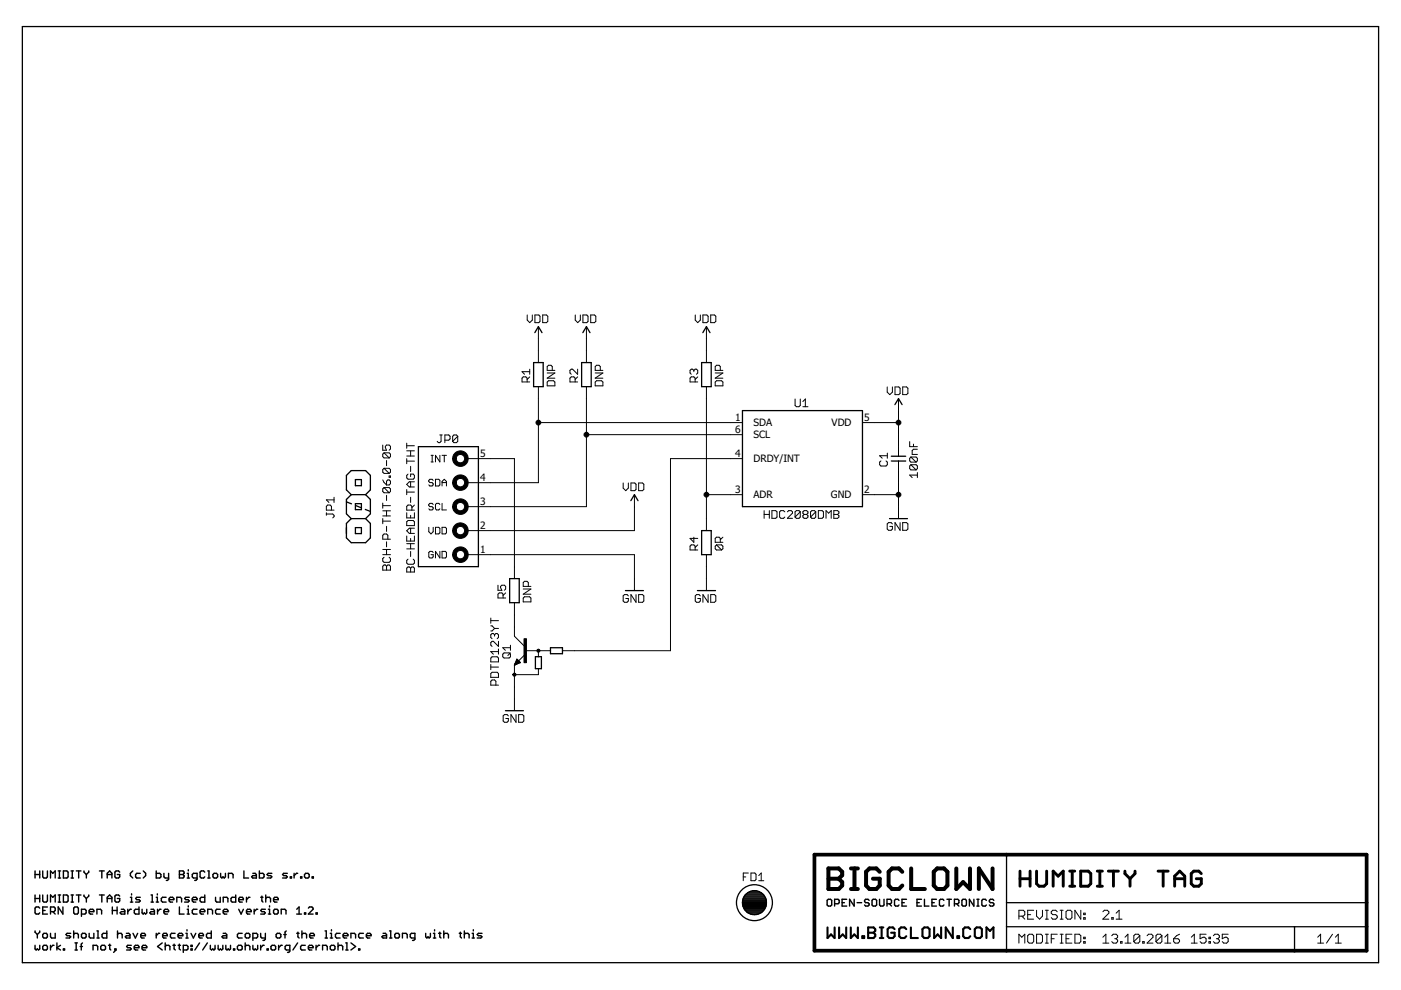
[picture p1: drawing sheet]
<!DOCTYPE eagle SYSTEM "eagle.dtd">
<eagle version="7.6.0">
<drawing>
<settings>
<setting alwaysvectorfont="no"/>
<setting verticaltext="up"/>
</settings>
<grid distance="0.1" unitdist="inch" unit="inch" style="lines" multiple="1" display="no" altdistance="0.01" altunitdist="inch" altunit="inch"/>
<schematic xreflabel="%F%N/%S.%C%R" xrefpart="/%S.%C%R">
<libraries>
<library name="bc-capacitor">
<symbols>
<symbol name="CAPACITOR">
<wire x1="1.524" y1="-0.508" x2="0" y2="-0.508" width="0.254" layer="94"/>
<wire x1="0" y1="-0.508" x2="-1.524" y2="-0.508" width="0.254" layer="94"/>
<wire x1="-1.524" y1="0.508" x2="0" y2="0.508" width="0.254" layer="94"/>
<wire x1="0" y1="0.508" x2="1.524" y2="0.508" width="0.254" layer="94"/>
<wire x1="0" y1="-2.54" x2="0" y2="-0.508" width="0.1524" layer="94"/>
<wire x1="0" y1="0.508" x2="0" y2="2.54" width="0.1524" layer="94"/>
<text x="-2.286" y="0" size="1.778" layer="95" rot="R90" align="bottom-center">&gt;NAME</text>
<text x="2.286" y="0" size="1.778" layer="96" rot="R90" align="top-center">&gt;VALUE</text>
<pin name="2" x="0" y="-5.08" visible="off" length="short" direction="pas" rot="R90"/>
<pin name="1" x="0" y="5.08" visible="off" length="short" direction="pas" rot="R270"/>
</symbol>
</symbols>
<devicesets>
<deviceset name="C-0805-100NF" prefix="C">
<gates>
<gate name="C" symbol="CAPACITOR" x="0" y="0"/>
</gates>
<devices>
<device name="" package="CAPACITOR-0805_R">
<connects>
<connect gate="C" pin="1" pad="1"/>
<connect gate="C" pin="2" pad="2"/>
</connects>
<technologies>
<technology name="">
<attribute name="BCPN" value="BC-C-0805-100NF" constant="no"/>
<attribute name="VALUE" value="100nF" constant="no"/>
</technology>
</technologies>
</device>
</devices>
</deviceset>
</devicesets>
</library>
<library name="bc-supply">
<symbols>
<symbol name="GND">
<wire x1="-1.905" y1="0" x2="1.905" y2="0" width="0.254" layer="94"/>
<text x="0" y="-0.762" size="1.778" layer="96" align="top-center">&gt;VALUE</text>
<pin name="GND" x="0" y="2.54" visible="off" length="short" direction="sup" rot="R270"/>
</symbol>
<symbol name="VDD">
<wire x1="0.762" y1="1.27" x2="0" y2="2.54" width="0.254" layer="94"/>
<wire x1="0" y1="2.54" x2="-0.762" y2="1.27" width="0.254" layer="94"/>
<text x="0" y="3.302" size="1.778" layer="96" align="bottom-center">&gt;VALUE</text>
<pin name="VDD" x="0" y="0" visible="off" length="short" direction="sup" rot="R90"/>
</symbol>
</symbols>
<devicesets>
<deviceset name="GND" prefix="GND">
<gates>
<gate name="1" symbol="GND" x="0" y="0"/>
</gates>
<devices>
<device name="">
<technologies>
<technology name="">
<attribute name="BCPN" value="-" constant="no"/>
</technology>
</technologies>
</device>
</devices>
</deviceset>
<deviceset name="VDD" prefix="SUPPLY">
<gates>
<gate name="VDD" symbol="VDD" x="0" y="0"/>
</gates>
<devices>
<device name="">
<technologies>
<technology name="">
<attribute name="BCPN" value="-" constant="no"/>
</technology>
</technologies>
</device>
</devices>
</deviceset>
</devicesets>
</library>
<library name="bc-fiducial">
<symbols>
<symbol name="FIDUCIAL">
<circle x="0" y="0" radius="3.81" width="0.254" layer="94"/>
<polygon width="0.254" layer="94">
<vertex x="0" y="-2.54" curve="90"/>
<vertex x="2.54" y="0" curve="90"/>
<vertex x="0" y="2.54" curve="90"/>
<vertex x="-2.54" y="0" curve="90"/>
</polygon>
<text x="0" y="4.572" size="1.778" layer="95" align="bottom-center">&gt;NAME</text>
</symbol>
</symbols>
<devicesets>
<deviceset name="FIDUCIAL" prefix="FD">
<gates>
<gate name="FD" symbol="FIDUCIAL" x="0" y="0"/>
</gates>
<devices>
<device name="" package="FIDUCIAL-1MM">
<technologies>
<technology name="">
<attribute name="BCPN" value="-" constant="no"/>
</technology>
</technologies>
</device>
</devices>
</deviceset>
</devicesets>
</library>
<library name="bc-resistor">
<symbols>
<symbol name="RESISTOR">
<text x="0" y="1.778" size="1.778" layer="95" align="bottom-center">&gt;NAME</text>
<text x="0" y="-1.778" size="1.778" layer="96" align="top-center">&gt;VALUE</text>
<pin name="2" x="5.08" y="0" visible="off" length="short" direction="pas" rot="R180"/>
<pin name="1" x="-5.08" y="0" visible="off" length="short" direction="pas"/>
<wire x1="-2.54" y1="1.016" x2="2.54" y2="1.016" width="0.254" layer="94"/>
<wire x1="2.54" y1="1.016" x2="2.54" y2="-1.016" width="0.254" layer="94"/>
<wire x1="2.54" y1="-1.016" x2="-2.54" y2="-1.016" width="0.254" layer="94"/>
<wire x1="-2.54" y1="-1.016" x2="-2.54" y2="1.016" width="0.254" layer="94"/>
</symbol>
</symbols>
<devicesets>
<deviceset name="R-0805-DNP" prefix="R">
<gates>
<gate name="R" symbol="RESISTOR" x="0" y="0"/>
</gates>
<devices>
<device name="" package="RESISTOR-0805_R">
<connects>
<connect gate="R" pin="1" pad="1"/>
<connect gate="R" pin="2" pad="2"/>
</connects>
<technologies>
<technology name="">
<attribute name="BCPN" value="-" constant="no"/>
<attribute name="VALUE" value="DNP" constant="no"/>
</technology>
</technologies>
</device>
</devices>
</deviceset>
<deviceset name="R-0805-0R" prefix="R">
<gates>
<gate name="R" symbol="RESISTOR" x="0" y="0"/>
</gates>
<devices>
<device name="" package="RESISTOR-0805_R">
<connects>
<connect gate="R" pin="1" pad="1"/>
<connect gate="R" pin="2" pad="2"/>
</connects>
<technologies>
<technology name="">
<attribute name="BCPN" value="BC-R-0805-0R" constant="no"/>
<attribute name="VALUE" value="0R" constant="no"/>
</technology>
</technologies>
</device>
</devices>
</deviceset>
</devicesets>
</library>
<library name="bc-discrete">
<symbols>
<symbol name="BIPOLAR-NPN-BE-RESISTOR">
<text x="5.842" y="0" size="1.778" layer="95" rot="R90" align="top-center">&gt;NAME</text>
<text x="8.382" y="0" size="1.778" layer="96" rot="R90" align="top-center">&gt;VALUE</text>
<pin name="B" x="-7.62" y="0" visible="off" length="short" direction="pas"/>
<pin name="C" x="5.08" y="5.08" visible="off" length="point" direction="pas" rot="R270"/>
<pin name="E" x="5.08" y="-7.62" visible="off" length="point" direction="pas" rot="R90"/>
<rectangle x1="2.54" y1="-2.54" x2="3.048" y2="2.54" layer="94"/>
<wire x1="5.08" y1="-3.048" x2="2.794" y2="-0.762" width="0.1524" layer="94"/>
<wire x1="5.08" y1="5.08" x2="5.08" y2="3.048" width="0.1524" layer="94"/>
<wire x1="5.08" y1="3.048" x2="2.794" y2="0.762" width="0.1524" layer="94"/>
<wire x1="5.08" y1="-3.048" x2="4.572" y2="-1.778" width="0.1524" layer="94"/>
<wire x1="4.572" y1="-1.778" x2="4.5085" y2="-1.8415" width="0.1524" layer="94"/>
<wire x1="4.5085" y1="-1.8415" x2="4.445" y2="-1.905" width="0.1524" layer="94"/>
<wire x1="4.445" y1="-1.905" x2="4.3815" y2="-1.9685" width="0.1524" layer="94"/>
<wire x1="4.3815" y1="-1.9685" x2="4.318" y2="-2.032" width="0.1524" layer="94"/>
<wire x1="4.318" y1="-2.032" x2="4.2545" y2="-2.0955" width="0.1524" layer="94"/>
<wire x1="4.2545" y1="-2.0955" x2="4.1275" y2="-2.2225" width="0.1524" layer="94"/>
<wire x1="4.1275" y1="-2.2225" x2="4.064" y2="-2.286" width="0.1524" layer="94"/>
<wire x1="4.064" y1="-2.286" x2="4.0005" y2="-2.3495" width="0.1524" layer="94"/>
<wire x1="4.0005" y1="-2.3495" x2="3.937" y2="-2.413" width="0.1524" layer="94"/>
<wire x1="3.937" y1="-2.413" x2="3.8735" y2="-2.4765" width="0.1524" layer="94"/>
<wire x1="3.8735" y1="-2.4765" x2="3.81" y2="-2.54" width="0.1524" layer="94"/>
<wire x1="3.81" y1="-2.54" x2="5.08" y2="-3.048" width="0.1524" layer="94"/>
<wire x1="5.08" y1="-3.048" x2="4.5085" y2="-1.8415" width="0.1524" layer="94"/>
<wire x1="5.08" y1="-3.048" x2="4.445" y2="-1.905" width="0.1524" layer="94"/>
<wire x1="5.08" y1="-3.048" x2="4.3815" y2="-1.9685" width="0.1524" layer="94"/>
<wire x1="5.08" y1="-3.048" x2="4.318" y2="-2.032" width="0.1524" layer="94"/>
<wire x1="5.08" y1="-3.048" x2="4.2545" y2="-2.0955" width="0.1524" layer="94"/>
<wire x1="5.08" y1="-3.048" x2="4.1275" y2="-2.2225" width="0.1524" layer="94"/>
<wire x1="5.08" y1="-3.048" x2="4.064" y2="-2.286" width="0.1524" layer="94"/>
<wire x1="5.08" y1="-3.048" x2="4.0005" y2="-2.3495" width="0.1524" layer="94"/>
<wire x1="5.08" y1="-3.048" x2="3.937" y2="-2.413" width="0.1524" layer="94"/>
<wire x1="5.08" y1="-3.048" x2="3.8735" y2="-2.4765" width="0.1524" layer="94"/>
<wire x1="-2.54" y1="0" x2="-2.54" y2="0.635" width="0.254" layer="94"/>
<wire x1="-2.54" y1="0.635" x2="-5.08" y2="0.635" width="0.254" layer="94"/>
<wire x1="-5.08" y1="0.635" x2="-5.08" y2="-0.635" width="0.254" layer="94"/>
<wire x1="-5.08" y1="-0.635" x2="-2.54" y2="-0.635" width="0.254" layer="94"/>
<wire x1="-2.54" y1="-0.635" x2="-2.54" y2="0" width="0.254" layer="94"/>
<wire x1="-0.635" y1="-1.27" x2="-0.635" y2="-3.81" width="0.254" layer="94"/>
<wire x1="-0.635" y1="-3.81" x2="0" y2="-3.81" width="0.254" layer="94"/>
<wire x1="0" y1="-3.81" x2="0.635" y2="-3.81" width="0.254" layer="94"/>
<wire x1="0.635" y1="-3.81" x2="0.635" y2="-1.27" width="0.254" layer="94"/>
<wire x1="0.635" y1="-1.27" x2="0" y2="-1.27" width="0.254" layer="94"/>
<wire x1="0" y1="-1.27" x2="-0.635" y2="-1.27" width="0.254" layer="94"/>
<wire x1="5.08" y1="-3.048" x2="5.08" y2="-5.08" width="0.1524" layer="94"/>
<wire x1="5.08" y1="-5.08" x2="5.08" y2="-7.62" width="0.1524" layer="94"/>
<wire x1="5.08" y1="-5.08" x2="0" y2="-5.08" width="0.1524" layer="94"/>
<wire x1="0" y1="-5.08" x2="0" y2="-3.81" width="0.1524" layer="94"/>
<wire x1="2.54" y1="0" x2="0" y2="0" width="0.1524" layer="94"/>
<wire x1="0" y1="0" x2="-2.54" y2="0" width="0.1524" layer="94"/>
<wire x1="0" y1="-1.27" x2="0" y2="0" width="0.1524" layer="94"/>
<circle x="0" y="0" radius="0.127" width="0.4064" layer="94"/>
<circle x="5.08" y="-5.08" radius="0.2032" width="0.254" layer="94"/>
</symbol>
</symbols>
<devicesets>
<deviceset name="Q-PDTD123YT" prefix="Q">
<gates>
<gate name="Q" symbol="BIPOLAR-NPN-BE-RESISTOR" x="0" y="0"/>
</gates>
<devices>
<device name="" package="SOT-23_R">
<connects>
<connect gate="Q" pin="B" pad="1"/>
<connect gate="Q" pin="C" pad="3"/>
<connect gate="Q" pin="E" pad="2"/>
</connects>
<technologies>
<technology name="">
<attribute name="BCPN" value="BC-Q-PDTD123YT" constant="no"/>
<attribute name="VALUE" value="PDTD123YT" constant="no"/>
</technology>
</technologies>
</device>
</devices>
</deviceset>
</devicesets>
</library>
<library name="bc-frame">
<symbols>
<symbol name="FRAME-A4L">
<wire x1="165.1" y1="0" x2="165.1" y2="20.32" width="0.762" layer="94"/>
<wire x1="165.1" y1="20.32" x2="205.74" y2="20.32" width="0.762" layer="94"/>
<wire x1="205.74" y1="20.32" x2="281.94" y2="20.32" width="0.762" layer="94"/>
<wire x1="205.74" y1="20.32" x2="205.74" y2="10.16" width="0.254" layer="94"/>
<wire x1="205.74" y1="10.16" x2="205.74" y2="5.08" width="0.254" layer="94"/>
<wire x1="205.74" y1="5.08" x2="205.74" y2="0" width="0.254" layer="94"/>
<wire x1="205.74" y1="10.16" x2="281.94" y2="10.16" width="0.254" layer="94"/>
<wire x1="205.74" y1="5.08" x2="266.7" y2="5.08" width="0.254" layer="94"/>
<text x="208.28" y="15.24" size="3.81" layer="94" font="vector" ratio="16" align="center-left">&gt;PROJECT_NAME</text>
<text x="208.28" y="7.62" size="2.032" layer="94" font="vector" align="center-left">REVISION:</text>
<text x="208.28" y="2.54" size="2.032" layer="94" font="vector" align="center-left">MODIFIED:</text>
<wire x1="266.7" y1="5.08" x2="281.94" y2="5.08" width="0.254" layer="94"/>
<wire x1="266.7" y1="5.08" x2="266.7" y2="0" width="0.254" layer="94"/>
<text x="226.06" y="2.54" size="2.032" layer="94" font="vector" align="center-left">&gt;LAST_DATE_TIME</text>
<text x="274.32" y="2.54" size="2.032" layer="94" font="vector" align="center">&gt;SHEET_TOTAL</text>
<text x="226.06" y="7.62" size="2.032" layer="94" font="vector" align="center-left">&gt;PROJECT_REVISION</text>
<wire x1="165.1" y1="0" x2="205.74" y2="0" width="0.762" layer="94"/>
<wire x1="205.74" y1="0" x2="266.7" y2="0" width="0.762" layer="94"/>
<wire x1="266.7" y1="0" x2="281.94" y2="0" width="0.762" layer="94"/>
<wire x1="281.94" y1="0" x2="281.94" y2="5.08" width="0.762" layer="94"/>
<wire x1="281.94" y1="5.08" x2="281.94" y2="10.16" width="0.762" layer="94"/>
<wire x1="281.94" y1="10.16" x2="281.94" y2="20.32" width="0.762" layer="94"/>
<wire x1="-2.54" y1="-2.54" x2="284.48" y2="-2.54" width="0.254" layer="94"/>
<wire x1="284.48" y1="-2.54" x2="284.48" y2="195.58" width="0.254" layer="94"/>
<wire x1="284.48" y1="195.58" x2="-2.54" y2="195.58" width="0.254" layer="94"/>
<wire x1="-2.54" y1="195.58" x2="-2.54" y2="-2.54" width="0.254" layer="94"/>
<text x="167.64" y="15.24" size="5.1839875" layer="94" font="vector" ratio="16" align="center-left">BIGCLOWN</text>
<text x="167.64" y="10.16" size="1.720215625" layer="94" font="vector" ratio="16" align="center-left">OPEN-SOURCE ELECTRONICS</text>
<text x="167.64" y="3.81" size="2.672715625" layer="94" font="vector" ratio="16" align="center-left">WWW.BIGCLOWN.COM</text>
</symbol>
</symbols>
<devicesets>
<deviceset name="FRAME-SCH/A4L-BRD/A4L" prefix="FRAME">
<gates>
<gate name="FRAME" symbol="FRAME-A4L" x="0" y="0"/>
</gates>
<devices>
<device name="" package="FRAME-A4L">
<technologies>
<technology name="">
<attribute name="BCPN" value="-" constant="no"/>
<attribute name="PROJECT_NAME" value="" constant="no"/>
<attribute name="PROJECT_REVISION" value="" constant="no"/>
</technology>
</technologies>
</device>
</devices>
</deviceset>
</devicesets>
</library>
<library name="bc-header">
<symbols>
<symbol name="BC-HEADER-TAG-THT">
<wire x1="5.08" y1="12.7" x2="-7.62" y2="12.7" width="0.254" layer="94"/>
<wire x1="-7.62" y1="12.7" x2="-7.62" y2="-12.7" width="0.254" layer="94"/>
<wire x1="-7.62" y1="-12.7" x2="5.08" y2="-12.7" width="0.254" layer="94"/>
<pin name="GND" x="-10.16" y="-10.16" visible="pad" length="short" direction="pas"/>
<pin name="VDD" x="-10.16" y="-5.08" visible="pad" length="short" direction="pas"/>
<pin name="SCL" x="-10.16" y="0" visible="pad" length="short" direction="pas"/>
<pin name="SDA" x="-10.16" y="5.08" visible="pad" length="short" direction="pas"/>
<pin name="INT" x="-10.16" y="10.16" visible="pad" length="short" direction="pas"/>
<text x="-1.27" y="13.462" size="1.778" layer="95" rot="MR0" align="bottom-center">&gt;NAME</text>
<text x="-1.27" y="-13.462" size="1.778" layer="96" rot="MR0" align="top-center">&gt;VALUE</text>
<text x="-1.27" y="10.16" size="1.524" layer="95" rot="MR0" align="center-right">INT</text>
<text x="-1.27" y="5.08" size="1.524" layer="95" rot="MR0" align="center-right">SDA</text>
<text x="-1.27" y="0" size="1.524" layer="95" rot="MR0" align="center-right">SCL</text>
<text x="-1.27" y="-5.08" size="1.524" layer="95" rot="MR0" align="center-right">VDD</text>
<text x="-1.27" y="-10.16" size="1.524" layer="95" rot="MR0" align="center-right">GND</text>
<wire x1="-7.62" y1="10.16" x2="-5.08" y2="10.16" width="0.1524" layer="94"/>
<wire x1="-7.62" y1="5.08" x2="-5.08" y2="5.08" width="0.1524" layer="94"/>
<wire x1="-7.62" y1="0" x2="-5.08" y2="0" width="0.1524" layer="94"/>
<wire x1="-7.62" y1="-5.08" x2="-5.08" y2="-5.08" width="0.1524" layer="94"/>
<wire x1="-7.62" y1="-10.16" x2="-5.08" y2="-10.16" width="0.1524" layer="94"/>
<circle x="-3.81" y="10.16" radius="1.27" width="0.762" layer="94"/>
<circle x="-3.81" y="5.08" radius="1.27" width="0.762" layer="94"/>
<circle x="-3.81" y="0" radius="1.27" width="0.762" layer="94"/>
<circle x="-3.81" y="-5.08" radius="1.27" width="0.762" layer="94"/>
<circle x="-3.81" y="-10.16" radius="1.27" width="0.762" layer="94"/>
<wire x1="5.08" y1="-12.7" x2="5.08" y2="12.7" width="0.254" layer="94"/>
</symbol>
<symbol name="BCH-P-THT">
<text x="0" y="5.08" size="1.778" layer="95" rot="MR0" align="bottom-center">&gt;NAME</text>
<text x="0" y="-5.08" size="1.778" layer="96" rot="MR0" align="top-center">&gt;VALUE</text>
<wire x1="-3.556" y1="2.54" x2="-6.604" y2="2.54" width="0.254" layer="94"/>
<wire x1="-2.54" y1="-1.524" x2="-1.524" y2="-2.54" width="0.254" layer="94"/>
<wire x1="1.524" y1="-2.54" x2="2.54" y2="-1.524" width="0.254" layer="94"/>
<wire x1="2.54" y1="1.524" x2="1.524" y2="2.54" width="0.254" layer="94"/>
<wire x1="1.524" y1="2.54" x2="-1.524" y2="2.54" width="0.254" layer="94"/>
<wire x1="-1.524" y1="2.54" x2="-2.54" y2="1.524" width="0.254" layer="94"/>
<wire x1="0.635" y1="0.635" x2="-0.635" y2="0.635" width="0.254" layer="94"/>
<wire x1="-0.635" y1="0.635" x2="-0.635" y2="-0.635" width="0.254" layer="94"/>
<wire x1="-0.635" y1="-0.635" x2="0.635" y2="-0.635" width="0.254" layer="94"/>
<wire x1="0.635" y1="-0.635" x2="0.635" y2="0.635" width="0.254" layer="94"/>
<wire x1="-2.54" y1="-1.524" x2="-2.54" y2="1.524" width="0.254" layer="94"/>
<wire x1="-2.54" y1="1.524" x2="-3.556" y2="2.54" width="0.254" layer="94"/>
<wire x1="-4.445" y1="2.54" x2="-5.715" y2="2.54" width="0.254" layer="94"/>
<wire x1="-6.604" y1="2.54" x2="-7.62" y2="1.524" width="0.254" layer="94"/>
<wire x1="-7.62" y1="1.524" x2="-7.62" y2="-1.524" width="0.254" layer="94"/>
<wire x1="-7.62" y1="-1.524" x2="-6.604" y2="-2.54" width="0.254" layer="94"/>
<wire x1="-6.604" y1="-2.54" x2="-3.556" y2="-2.54" width="0.254" layer="94"/>
<wire x1="-3.556" y1="-2.54" x2="-2.54" y2="-1.524" width="0.254" layer="94"/>
<wire x1="-5.715" y1="-0.635" x2="-4.445" y2="-0.635" width="0.254" layer="94"/>
<wire x1="-4.445" y1="-0.635" x2="-4.445" y2="0.635" width="0.254" layer="94"/>
<wire x1="-4.445" y1="0.635" x2="-5.715" y2="0.635" width="0.254" layer="94"/>
<wire x1="-5.715" y1="0.635" x2="-5.715" y2="-0.635" width="0.254" layer="94"/>
<wire x1="7.62" y1="1.524" x2="6.604" y2="2.54" width="0.254" layer="94"/>
<wire x1="6.604" y1="2.54" x2="3.556" y2="2.54" width="0.254" layer="94"/>
<wire x1="3.556" y1="2.54" x2="2.54" y2="1.524" width="0.254" layer="94"/>
<wire x1="2.54" y1="1.524" x2="2.54" y2="-1.524" width="0.254" layer="94"/>
<wire x1="2.54" y1="-1.524" x2="3.556" y2="-2.54" width="0.254" layer="94"/>
<wire x1="3.556" y1="-2.54" x2="6.604" y2="-2.54" width="0.254" layer="94"/>
<wire x1="6.604" y1="-2.54" x2="7.62" y2="-1.524" width="0.254" layer="94"/>
<wire x1="4.445" y1="-0.635" x2="5.715" y2="-0.635" width="0.254" layer="94"/>
<wire x1="5.715" y1="-0.635" x2="5.715" y2="0.635" width="0.254" layer="94"/>
<wire x1="5.715" y1="0.635" x2="4.445" y2="0.635" width="0.254" layer="94"/>
<wire x1="4.445" y1="0.635" x2="4.445" y2="-0.635" width="0.254" layer="94"/>
<wire x1="7.62" y1="1.524" x2="7.62" y2="-1.524" width="0.254" layer="94"/>
<wire x1="-1.524" y1="-2.54" x2="-1.016" y2="-2.54" width="0.254" layer="94"/>
<wire x1="-1.016" y1="-2.54" x2="1.524" y2="-2.54" width="0.254" layer="94"/>
<wire x1="-1.016" y1="-2.54" x2="1.016" y2="2.54" width="0.254" layer="94" style="shortdash"/>
</symbol>
</symbols>
<devicesets>
<deviceset name="BC-HEADER-TAG-THT" prefix="JP">
<gates>
<gate name="JP" symbol="BC-HEADER-TAG-THT" x="0" y="0"/>
</gates>
<devices>
<device name="" package="BC-HEADER-TAG-THT">
<connects>
<connect gate="JP" pin="GND" pad="1"/>
<connect gate="JP" pin="INT" pad="5"/>
<connect gate="JP" pin="SCL" pad="3"/>
<connect gate="JP" pin="SDA" pad="4"/>
<connect gate="JP" pin="VDD" pad="2"/>
</connects>
<technologies>
<technology name="">
<attribute name="BCPN" value="-" constant="no"/>
<attribute name="VALUE" value="BC-HEADER-TAG-THT" constant="no"/>
</technology>
</technologies>
</device>
</devices>
</deviceset>
<deviceset name="JP-BCH-P-THT-06.0-05" prefix="JP">
<gates>
<gate name="JP" symbol="BCH-P-THT" x="0" y="0"/>
</gates>
<devices>
<device name="" package="BCH-P-THT-05">
<technologies>
<technology name="">
<attribute name="BCPN" value="BC-JP-BCH-P-THT-06.0-05" constant="no"/>
<attribute name="VALUE" value="BCH-P-THT-06.0-05" constant="no"/>
</technology>
</technologies>
</device>
</devices>
</deviceset>
</devicesets>
</library>
<library name="bc-sensor">
<symbols>
<symbol name="HDC2080DMB">
<pin name="SDA" x="-15.24" y="7.62" length="short" direction="pas"/>
<pin name="GND" x="15.24" y="-7.62" length="short" direction="pas" rot="R180"/>
<pin name="ADR" x="-15.24" y="-7.62" length="short" direction="pas"/>
<pin name="DRDY/INT" x="-15.24" y="0" length="short" direction="pas"/>
<pin name="VDD" x="15.24" y="7.62" length="short" direction="pas" rot="R180"/>
<pin name="SCL" x="-15.24" y="5.08" length="short" direction="pas"/>
<wire x1="-12.7" y1="10.16" x2="12.7" y2="10.16" width="0.254" layer="94"/>
<wire x1="12.7" y1="10.16" x2="12.7" y2="-10.16" width="0.254" layer="94"/>
<wire x1="12.7" y1="-10.16" x2="-12.7" y2="-10.16" width="0.254" layer="94"/>
<wire x1="-12.7" y1="-10.16" x2="-12.7" y2="10.16" width="0.254" layer="94"/>
<text x="0" y="10.922" size="1.778" layer="95" align="bottom-center">&gt;NAME</text>
<text x="0" y="-10.922" size="1.778" layer="96" align="top-center">&gt;VALUE</text>
</symbol>
</symbols>
<devicesets>
<deviceset name="U-HDC2080DMB" prefix="U">
<gates>
<gate name="U" symbol="HDC2080DMB" x="0" y="0"/>
</gates>
<devices>
<device name="" package="HDC2080DMB_R">
<connects>
<connect gate="U" pin="ADR" pad="3"/>
<connect gate="U" pin="DRDY/INT" pad="4"/>
<connect gate="U" pin="GND" pad="2"/>
<connect gate="U" pin="SCL" pad="6"/>
<connect gate="U" pin="SDA" pad="1"/>
<connect gate="U" pin="VDD" pad="5"/>
</connects>
<technologies>
<technology name="">
<attribute name="BCPN" value="BC-U-HDC2080DMB" constant="no"/>
<attribute name="VALUE" value="HDC2080DMB" constant="no"/>
</technology>
</technologies>
</device>
</devices>
</deviceset>
</devicesets>
</library>
</libraries>
<attributes>
</attributes>
<variantdefs>
</variantdefs>
<classes>
<class number="0" name="default" width="0" drill="0">
</class>
</classes>
<parts>
<part name="GND4" library="bc-supply" deviceset="GND" device=""/>
<part name="SUPPLY4" library="bc-supply" deviceset="VDD" device=""/>
<part name="C1" library="bc-capacitor" deviceset="C-0805-100NF" device="" value="100nF"/>
<part name="SUPPLY5" library="bc-supply" deviceset="VDD" device=""/>
<part name="GND2" library="bc-supply" deviceset="GND" device=""/>
<part name="JP0" library="bc-header" deviceset="BC-HEADER-TAG-THT" device="" value="BC-HEADER-TAG-THT"/>
<part name="FD1" library="bc-fiducial" deviceset="FIDUCIAL" device=""/>
<part name="R1" library="bc-resistor" deviceset="R-0805-DNP" device="" value="DNP"/>
<part name="R2" library="bc-resistor" deviceset="R-0805-DNP" device="" value="DNP"/>
<part name="SUPPLY1" library="bc-supply" deviceset="VDD" device=""/>
<part name="SUPPLY2" library="bc-supply" deviceset="VDD" device=""/>
<part name="Q1" library="bc-discrete" deviceset="Q-PDTD123YT" device="" value="PDTD123YT"/>
<part name="R5" library="bc-resistor" deviceset="R-0805-DNP" device="" value="DNP"/>
<part name="GND1" library="bc-supply" deviceset="GND" device=""/>
<part name="FRAME1" library="bc-frame" deviceset="FRAME-SCH/A4L-BRD/A4L" device="">
<attribute name="PROJECT_NAME" value="HUMIDITY TAG"/>
<attribute name="PROJECT_REVISION" value="2.1"/>
</part>
<part name="JP1" library="bc-header" deviceset="JP-BCH-P-THT-06.0-05" device="" value="BCH-P-THT-06.0-05"/>
<part name="U1" library="bc-sensor" deviceset="U-HDC2080DMB" device="" value="HDC2080DMB"/>
<part name="R4" library="bc-resistor" deviceset="R-0805-0R" device="" value="0R"/>
<part name="GND3" library="bc-supply" deviceset="GND" device=""/>
<part name="R3" library="bc-resistor" deviceset="R-0805-DNP" device="" value="DNP"/>
<part name="SUPPLY3" library="bc-supply" deviceset="VDD" device=""/>
</parts>
<sheets>
<sheet>
<plain>
<text x="0" y="15.24" size="1.778" layer="97" font="vector" ratio="16">HUMIDITY TAG (c) by BigClown Labs s.r.o.</text>
<text x="0" y="10.16" size="1.778" layer="97" font="vector" ratio="16">HUMIDITY TAG is licensed under the</text>
<text x="0" y="7.62" size="1.778" layer="97" font="vector" ratio="16">CERN Open Hardware Licence version 1.2.</text>
<text x="0" y="2.54" size="1.778" layer="97" font="vector" ratio="16">You should have received a copy of the licence along with this</text>
<text x="0" y="0" size="1.778" layer="97" font="vector" ratio="16">work. If not, see &lt;http://www.ohwr.org/cernohl&gt;.</text>
</plain>
<instances>
<instance part="GND4" gate="1" x="182.88" y="91.44"/>
<instance part="SUPPLY4" gate="VDD" x="182.88" y="114.3"/>
<instance part="C1" gate="C" x="182.88" y="104.14"/>
<instance part="SUPPLY5" gate="VDD" x="127" y="93.98"/>
<instance part="GND2" gate="1" x="127" y="76.2"/>
<instance part="JP0" gate="JP" x="86.36" y="93.98" smashed="yes" rot="MR0">
<attribute name="NAME" x="87.63" y="107.442" size="1.778" layer="95" align="bottom-center"/>
<attribute name="VALUE" x="80.518" y="93.98" size="1.778" layer="96" rot="R270" align="top-center"/>
</instance>
<instance part="FD1" gate="FD" x="152.4" y="10.16"/>
<instance part="R1" gate="R" x="106.68" y="121.92" rot="R90"/>
<instance part="R2" gate="R" x="116.84" y="121.92" rot="R90"/>
<instance part="SUPPLY1" gate="VDD" x="106.68" y="129.54"/>
<instance part="SUPPLY2" gate="VDD" x="116.84" y="129.54"/>
<instance part="Q1" gate="Q" x="106.68" y="63.5" rot="MR0"/>
<instance part="R5" gate="R" x="101.6" y="76.2" rot="R90"/>
<instance part="GND1" gate="1" x="101.6" y="50.8"/>
<instance part="FRAME1" gate="FRAME" x="0" y="0"/>
<instance part="JP1" gate="JP" x="68.58" y="93.98" rot="R90"/>
<instance part="U1" gate="U" x="162.56" y="104.14"/>
<instance part="R4" gate="R" x="142.24" y="86.36" rot="R90"/>
<instance part="GND3" gate="1" x="142.24" y="76.2"/>
<instance part="R3" gate="R" x="142.24" y="121.92" rot="R90"/>
<instance part="SUPPLY3" gate="VDD" x="142.24" y="129.54"/>
</instances>
<busses>
</busses>
<nets>
<net name="GND" class="0">
<segment>
<pinref part="GND2" gate="1" pin="GND"/>
<wire x1="96.52" y1="83.82" x2="127" y2="83.82" width="0.1524" layer="91"/>
<wire x1="127" y1="83.82" x2="127" y2="78.74" width="0.1524" layer="91"/>
<pinref part="JP0" gate="JP" pin="GND"/>
</segment>
<segment>
<pinref part="C1" gate="C" pin="2"/>
<pinref part="GND4" gate="1" pin="GND"/>
<wire x1="182.88" y1="99.06" x2="182.88" y2="96.52" width="0.1524" layer="91"/>
<pinref part="U1" gate="U" pin="GND"/>
<wire x1="182.88" y1="96.52" x2="182.88" y2="93.98" width="0.1524" layer="91"/>
<wire x1="177.8" y1="96.52" x2="182.88" y2="96.52" width="0.1524" layer="91"/>
<junction x="182.88" y="96.52"/>
</segment>
<segment>
<pinref part="Q1" gate="Q" pin="E"/>
<pinref part="GND1" gate="1" pin="GND"/>
<wire x1="101.6" y1="53.34" x2="101.6" y2="55.88" width="0.1524" layer="91"/>
</segment>
<segment>
<pinref part="GND3" gate="1" pin="GND"/>
<pinref part="R4" gate="R" pin="1"/>
<wire x1="142.24" y1="78.74" x2="142.24" y2="81.28" width="0.1524" layer="91"/>
</segment>
</net>
<net name="VDD" class="0">
<segment>
<pinref part="SUPPLY5" gate="VDD" pin="VDD"/>
<wire x1="127" y1="93.98" x2="127" y2="88.9" width="0.1524" layer="91"/>
<wire x1="127" y1="88.9" x2="96.52" y2="88.9" width="0.1524" layer="91"/>
<pinref part="JP0" gate="JP" pin="VDD"/>
</segment>
<segment>
<pinref part="SUPPLY4" gate="VDD" pin="VDD"/>
<pinref part="C1" gate="C" pin="1"/>
<wire x1="182.88" y1="109.22" x2="182.88" y2="111.76" width="0.1524" layer="91"/>
<pinref part="U1" gate="U" pin="VDD"/>
<wire x1="182.88" y1="111.76" x2="182.88" y2="114.3" width="0.1524" layer="91"/>
<wire x1="177.8" y1="111.76" x2="182.88" y2="111.76" width="0.1524" layer="91"/>
<junction x="182.88" y="111.76"/>
</segment>
<segment>
<pinref part="SUPPLY1" gate="VDD" pin="VDD"/>
<pinref part="R1" gate="R" pin="2"/>
<wire x1="106.68" y1="129.54" x2="106.68" y2="127" width="0.1524" layer="91"/>
</segment>
<segment>
<pinref part="SUPPLY2" gate="VDD" pin="VDD"/>
<pinref part="R2" gate="R" pin="2"/>
<wire x1="116.84" y1="129.54" x2="116.84" y2="127" width="0.1524" layer="91"/>
</segment>
<segment>
<pinref part="SUPPLY3" gate="VDD" pin="VDD"/>
<pinref part="R3" gate="R" pin="2"/>
<wire x1="142.24" y1="129.54" x2="142.24" y2="127" width="0.1524" layer="91"/>
</segment>
</net>
<net name="SDA" class="0">
<segment>
<pinref part="JP0" gate="JP" pin="SDA"/>
<wire x1="106.68" y1="116.84" x2="106.68" y2="111.76" width="0.1524" layer="91"/>
<wire x1="106.68" y1="111.76" x2="106.68" y2="99.06" width="0.1524" layer="91"/>
<wire x1="106.68" y1="99.06" x2="96.52" y2="99.06" width="0.1524" layer="91"/>
<pinref part="R1" gate="R" pin="1"/>
<pinref part="U1" gate="U" pin="SDA"/>
<wire x1="147.32" y1="111.76" x2="106.68" y2="111.76" width="0.1524" layer="91"/>
<junction x="106.68" y="111.76"/>
</segment>
</net>
<net name="SCL" class="0">
<segment>
<pinref part="JP0" gate="JP" pin="SCL"/>
<wire x1="116.84" y1="116.84" x2="116.84" y2="109.22" width="0.1524" layer="91"/>
<wire x1="116.84" y1="109.22" x2="116.84" y2="93.98" width="0.1524" layer="91"/>
<wire x1="116.84" y1="93.98" x2="96.52" y2="93.98" width="0.1524" layer="91"/>
<pinref part="R2" gate="R" pin="1"/>
<pinref part="U1" gate="U" pin="SCL"/>
<wire x1="147.32" y1="109.22" x2="116.84" y2="109.22" width="0.1524" layer="91"/>
<junction x="116.84" y="109.22"/>
</segment>
</net>
<net name="DRDY/INT" class="0">
<segment>
<pinref part="Q1" gate="Q" pin="B"/>
<wire x1="114.3" y1="63.5" x2="134.62" y2="63.5" width="0.1524" layer="91"/>
<wire x1="134.62" y1="63.5" x2="134.62" y2="104.14" width="0.1524" layer="91"/>
<pinref part="U1" gate="U" pin="DRDY/INT"/>
<wire x1="134.62" y1="104.14" x2="147.32" y2="104.14" width="0.1524" layer="91"/>
</segment>
</net>
<net name="DRDY/INT#" class="0">
<segment>
<pinref part="R5" gate="R" pin="1"/>
<pinref part="Q1" gate="Q" pin="C"/>
<wire x1="101.6" y1="71.12" x2="101.6" y2="68.58" width="0.1524" layer="91"/>
</segment>
</net>
<net name="INT" class="0">
<segment>
<pinref part="R5" gate="R" pin="2"/>
<pinref part="JP0" gate="JP" pin="INT"/>
<wire x1="101.6" y1="81.28" x2="101.6" y2="104.14" width="0.1524" layer="91"/>
<wire x1="101.6" y1="104.14" x2="96.52" y2="104.14" width="0.1524" layer="91"/>
</segment>
</net>
<net name="ADR" class="0">
<segment>
<pinref part="U1" gate="U" pin="ADR"/>
<wire x1="142.24" y1="96.52" x2="147.32" y2="96.52" width="0.1524" layer="91"/>
<wire x1="142.24" y1="96.52" x2="142.24" y2="91.44" width="0.1524" layer="91"/>
<pinref part="R4" gate="R" pin="2"/>
<pinref part="R3" gate="R" pin="1"/>
<wire x1="142.24" y1="116.84" x2="142.24" y2="96.52" width="0.1524" layer="91"/>
<junction x="142.24" y="96.52"/>
</segment>
</net>
</nets>
</sheet>
</sheets>
</schematic>
</drawing>
</eagle>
